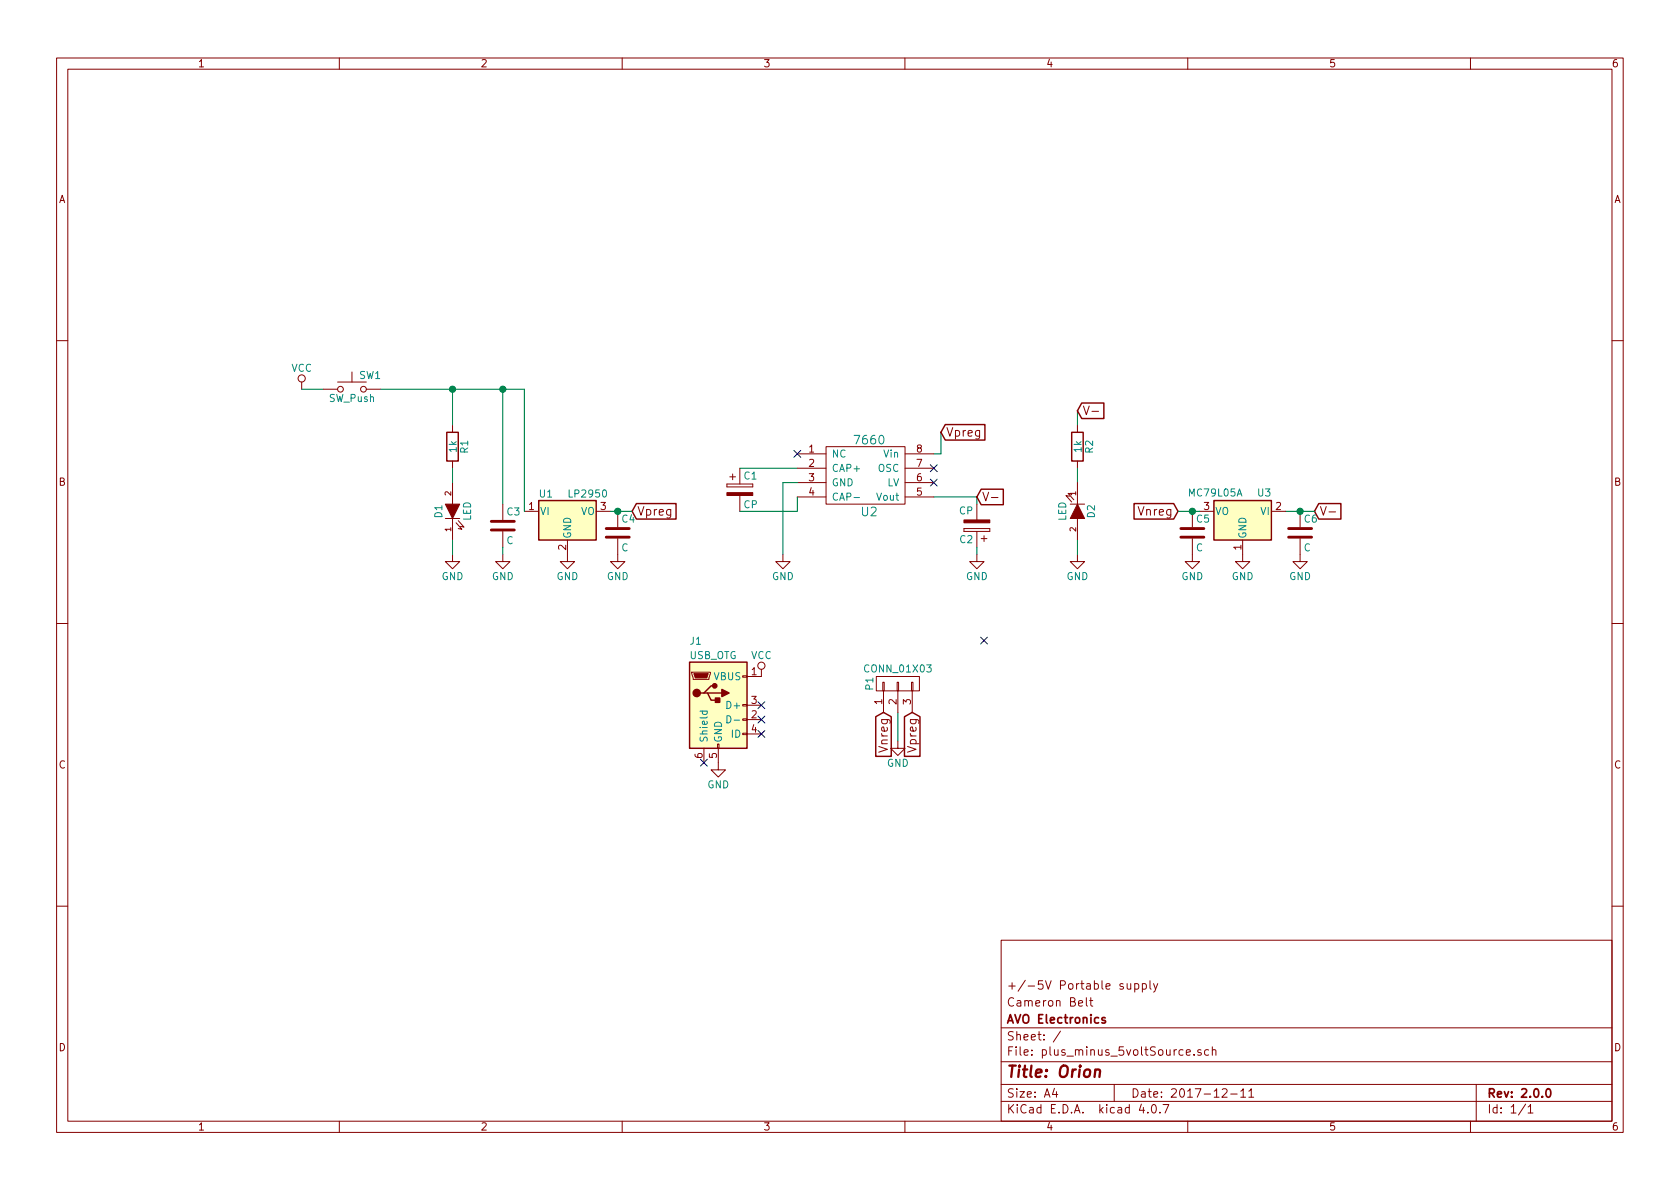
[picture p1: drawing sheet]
EESchema Schematic File Version 2
LIBS:plus_minus_5voltSource-rescue
LIBS:power
LIBS:device
LIBS:transistors
LIBS:conn
LIBS:linear
LIBS:regul
LIBS:74xx
LIBS:cmos4000
LIBS:adc-dac
LIBS:memory
LIBS:xilinx
LIBS:microcontrollers
LIBS:dsp
LIBS:microchip
LIBS:analog_switches
LIBS:motorola
LIBS:texas
LIBS:intel
LIBS:audio
LIBS:interface
LIBS:digital-audio
LIBS:philips
LIBS:display
LIBS:cypress
LIBS:siliconi
LIBS:opto
LIBS:atmel
LIBS:contrib
LIBS:valves
LIBS:Switch
LIBS:plus_minus_5voltSource-cache
EELAYER 25 0
EELAYER END
$Descr A4 11693 8268
encoding utf-8
Sheet 1 1
Title "Orion"
Date "2017-12-11"
Rev "2.0.0"
Comp "AVO Electronics"
Comment1 "Cameron Belt"
Comment2 "+/-5V Portable supply"
Comment3 ""
Comment4 ""
$EndDescr
$Comp
L CP C1
U 1 1
P 5150 3400
F 0 "C1" H 5175 3500 50  0000 L CNN
F 1 "CP" H 5175 3300 50  0000 L CNN
F 2 "Capacitors_ThroughHole:CP_Radial_D5.0mm_P2.50mm" H 5188 3250 30  0001 C CNN
F 3 "" H 5150 3400 60  0000 C CNN
	1    5150 3400
	1    0    0    -1  
$EndComp
$Comp
L CP C2
U 1 1
P 6800 3650
F 0 "C2" H 6825 3750 50  0000 L CNN
F 1 "CP" H 6825 3550 50  0000 L CNN
F 2 "Capacitors_ThroughHole:CP_Radial_D5.0mm_P2.50mm" H 6838 3500 30  0001 C CNN
F 3 "" H 6800 3650 60  0000 C CNN
	1    6800 3650
	-1   0    0    1   
$EndComp
$Comp
L 7660 U2
U 1 1
P 6050 3350
F 0 "U2" H 6050 3150 60  0000 C CNN
F 1 "7660" H 6050 3650 60  0000 C CNN
F 2 "Housings_DIP:DIP-8_W7.62mm" H 5750 3350 60  0001 C CNN
F 3 "" H 5750 3350 60  0000 C CNN
	1    6050 3350
	1    0    0    -1  
$EndComp
Wire Wire Line
	5550 3250 5150 3250
Wire Wire Line
	5550 3450 5550 3550
Wire Wire Line
	5550 3550 5150 3550
$Comp
L GND #PWR01
U 1 1
P 5450 3850
F 0 "#PWR01" H 5450 3600 50  0001 C CNN
F 1 "GND" H 5450 3700 50  0000 C CNN
F 2 "" H 5450 3850 60  0000 C CNN
F 3 "" H 5450 3850 60  0000 C CNN
	1    5450 3850
	1    0    0    -1  
$EndComp
Wire Wire Line
	5550 3350 5450 3350
Wire Wire Line
	5450 3350 5450 3850
Wire Wire Line
	6800 3500 6800 3450
Wire Wire Line
	6800 3450 6500 3450
$Comp
L GND #PWR02
U 1 1
P 6800 3850
F 0 "#PWR02" H 6800 3600 50  0001 C CNN
F 1 "GND" H 6800 3700 50  0000 C CNN
F 2 "" H 6800 3850 60  0000 C CNN
F 3 "" H 6800 3850 60  0000 C CNN
	1    6800 3850
	1    0    0    -1  
$EndComp
Wire Wire Line
	6550 3000 6550 3150
Wire Wire Line
	6550 3150 6500 3150
Wire Wire Line
	6800 3850 6800 3800
Text GLabel 6800 3450 2    60   Input ~ 0
V-
$Comp
L GND #PWR03
U 1 1
P 6250 5150
F 0 "#PWR03" H 6250 4900 50  0001 C CNN
F 1 "GND" H 6250 5000 50  0000 C CNN
F 2 "" H 6250 5150 60  0000 C CNN
F 3 "" H 6250 5150 60  0000 C CNN
	1    6250 5150
	1    0    0    -1  
$EndComp
Wire Wire Line
	6250 4950 6250 5150
$Comp
L LED-RESCUE-plus_minus_5voltSource D1
U 1 1
P 3150 3550
F 0 "D1" H 3150 3650 50  0000 C CNN
F 1 "LED" H 3150 3450 50  0000 C CNN
F 2 "LEDs:LED_D3.0mm" H 3150 3550 60  0001 C CNN
F 3 "" H 3150 3550 60  0000 C CNN
	1    3150 3550
	0    -1   -1   0   
$EndComp
$Comp
L R R1
U 1 1
P 3150 3100
F 0 "R1" V 3230 3100 50  0000 C CNN
F 1 "1k" V 3150 3100 50  0000 C CNN
F 2 "Resistors_ThroughHole:R_Axial_DIN0204_L3.6mm_D1.6mm_P5.08mm_Vertical" V 3080 3100 30  0001 C CNN
F 3 "" H 3150 3100 30  0000 C CNN
	1    3150 3100
	1    0    0    -1  
$EndComp
$Comp
L VCC #PWR04
U 1 1
P 2100 2700
F 0 "#PWR04" H 2100 2550 50  0001 C CNN
F 1 "VCC" H 2100 2850 50  0000 C CNN
F 2 "" H 2100 2700 60  0000 C CNN
F 3 "" H 2100 2700 60  0000 C CNN
	1    2100 2700
	1    0    0    -1  
$EndComp
$Comp
L GND #PWR05
U 1 1
P 3150 3850
F 0 "#PWR05" H 3150 3600 50  0001 C CNN
F 1 "GND" H 3150 3700 50  0000 C CNN
F 2 "" H 3150 3850 60  0000 C CNN
F 3 "" H 3150 3850 60  0000 C CNN
	1    3150 3850
	1    0    0    -1  
$EndComp
Wire Wire Line
	3150 2700 3150 2950
Wire Wire Line
	3150 3250 3150 3350
Wire Wire Line
	3150 3750 3150 3850
$Comp
L CONN_01X03 P1
U 1 1
P 6250 4750
F 0 "P1" H 6250 4950 50  0000 C CNN
F 1 "CONN_01X03" V 6350 4750 50  0000 C CNN
F 2 "Pin_Headers:Pin_Header_Angled_1x03_Pitch2.54mm" H 6250 4750 60  0001 C CNN
F 3 "" H 6250 4750 60  0000 C CNN
	1    6250 4750
	0    -1   -1   0   
$EndComp
$Comp
L R R2
U 1 1
P 7500 3100
F 0 "R2" V 7580 3100 50  0000 C CNN
F 1 "1k" V 7500 3100 50  0000 C CNN
F 2 "Resistors_ThroughHole:R_Axial_DIN0204_L3.6mm_D1.6mm_P5.08mm_Vertical" V 7430 3100 30  0001 C CNN
F 3 "" H 7500 3100 30  0000 C CNN
	1    7500 3100
	1    0    0    -1  
$EndComp
$Comp
L GND #PWR06
U 1 1
P 7500 3850
F 0 "#PWR06" H 7500 3600 50  0001 C CNN
F 1 "GND" H 7500 3700 50  0000 C CNN
F 2 "" H 7500 3850 60  0000 C CNN
F 3 "" H 7500 3850 60  0000 C CNN
	1    7500 3850
	1    0    0    -1  
$EndComp
Wire Wire Line
	7500 2850 7500 2950
Wire Wire Line
	7500 3250 7500 3350
Wire Wire Line
	7500 3750 7500 3850
$Comp
L LED-RESCUE-plus_minus_5voltSource D2
U 1 1
P 7500 3550
F 0 "D2" H 7500 3650 50  0000 C CNN
F 1 "LED" H 7500 3450 50  0000 C CNN
F 2 "LEDs:LED_D3.0mm" H 7500 3550 60  0001 C CNN
F 3 "" H 7500 3550 60  0000 C CNN
	1    7500 3550
	0    1    1    0   
$EndComp
$Comp
L SW_Push SW1
U 1 1
P 2450 2700
F 0 "SW1" H 2500 2800 50  0000 L CNN
F 1 "SW_Push" H 2450 2640 50  0000 C CNN
F 2 "Buttons_Switches_ThroughHole:SW_PUSH_6mm" H 2450 2900 50  0001 C CNN
F 3 "" H 2450 2900 50  0001 C CNN
	1    2450 2700
	1    0    0    -1  
$EndComp
Wire Wire Line
	2100 2700 2250 2700
Wire Wire Line
	2650 2700 3650 2700
$Comp
L LM79L05_TO92 U3
U 1 1
P 8650 3550
F 0 "U3" H 8500 3425 50  0000 C CNN
F 1 "MC79L05A" H 8650 3425 50  0000 L CNN
F 2 "TO_SOT_Packages_THT:TO-92_Inline_Narrow_Oval" H 8650 3350 50  0001 C CIN
F 3 "" H 8650 3550 50  0001 C CNN
	1    8650 3550
	-1   0    0    1   
$EndComp
$Comp
L GND #PWR07
U 1 1
P 8650 3850
F 0 "#PWR07" H 8650 3600 50  0001 C CNN
F 1 "GND" H 8650 3700 50  0000 C CNN
F 2 "" H 8650 3850 60  0000 C CNN
F 3 "" H 8650 3850 60  0000 C CNN
	1    8650 3850
	1    0    0    -1  
$EndComp
Text GLabel 9150 3550 2    60   Input ~ 0
V-
Text GLabel 8200 3550 0    60   Input ~ 0
Vnreg
Text GLabel 6150 4950 3    60   Input ~ 0
Vnreg
$Comp
L LM7805_TO220 U1
U 1 1
P 3950 3550
F 0 "U1" H 3800 3675 50  0000 C CNN
F 1 "LP2950" H 3950 3675 50  0000 L CNN
F 2 "TO_SOT_Packages_THT:TO-92_Inline_Narrow_Oval" H 3950 3775 50  0001 C CIN
F 3 "" H 3950 3500 50  0001 C CNN
	1    3950 3550
	1    0    0    -1  
$EndComp
Text GLabel 6350 4950 3    60   Input ~ 0
Vpreg
Text GLabel 4400 3550 2    60   Input ~ 0
Vpreg
Text GLabel 6550 3000 2    60   Input ~ 0
Vpreg
Text GLabel 7500 2850 2    60   Input ~ 0
V-
$Comp
L GND #PWR08
U 1 1
P 3950 3850
F 0 "#PWR08" H 3950 3600 50  0001 C CNN
F 1 "GND" H 3950 3700 50  0000 C CNN
F 2 "" H 3950 3850 60  0000 C CNN
F 3 "" H 3950 3850 60  0000 C CNN
	1    3950 3850
	1    0    0    -1  
$EndComp
Wire Wire Line
	3650 2700 3650 3550
Connection ~ 3150 2700
Wire Wire Line
	4250 3550 4400 3550
Wire Wire Line
	8950 3550 9150 3550
Wire Wire Line
	8200 3550 8350 3550
$Comp
L C C3
U 1 1
P 3500 3650
F 0 "C3" H 3525 3750 50  0000 L CNN
F 1 "C" H 3525 3550 50  0000 L CNN
F 2 "Capacitors_ThroughHole:C_Disc_D3.0mm_W2.0mm_P2.50mm" H 3538 3500 50  0001 C CNN
F 3 "" H 3500 3650 50  0001 C CNN
	1    3500 3650
	1    0    0    -1  
$EndComp
$Comp
L C C4
U 1 1
P 4300 3700
F 0 "C4" H 4325 3800 50  0000 L CNN
F 1 "C" H 4325 3600 50  0000 L CNN
F 2 "Capacitors_ThroughHole:C_Disc_D3.0mm_W2.0mm_P2.50mm" H 4338 3550 50  0001 C CNN
F 3 "" H 4300 3700 50  0001 C CNN
	1    4300 3700
	1    0    0    -1  
$EndComp
$Comp
L C C5
U 1 1
P 8300 3700
F 0 "C5" H 8325 3800 50  0000 L CNN
F 1 "C" H 8325 3600 50  0000 L CNN
F 2 "Capacitors_ThroughHole:C_Disc_D3.0mm_W2.0mm_P2.50mm" H 8338 3550 50  0001 C CNN
F 3 "" H 8300 3700 50  0001 C CNN
	1    8300 3700
	1    0    0    -1  
$EndComp
$Comp
L C C6
U 1 1
P 9050 3700
F 0 "C6" H 9075 3800 50  0000 L CNN
F 1 "C" H 9075 3600 50  0000 L CNN
F 2 "Capacitors_ThroughHole:C_Disc_D3.0mm_W2.0mm_P2.50mm" H 9088 3550 50  0001 C CNN
F 3 "" H 9050 3700 50  0001 C CNN
	1    9050 3700
	1    0    0    -1  
$EndComp
Connection ~ 9050 3550
Connection ~ 8300 3550
$Comp
L GND #PWR09
U 1 1
P 8300 3850
F 0 "#PWR09" H 8300 3600 50  0001 C CNN
F 1 "GND" H 8300 3700 50  0000 C CNN
F 2 "" H 8300 3850 60  0000 C CNN
F 3 "" H 8300 3850 60  0000 C CNN
	1    8300 3850
	1    0    0    -1  
$EndComp
$Comp
L GND #PWR010
U 1 1
P 9050 3850
F 0 "#PWR010" H 9050 3600 50  0001 C CNN
F 1 "GND" H 9050 3700 50  0000 C CNN
F 2 "" H 9050 3850 60  0000 C CNN
F 3 "" H 9050 3850 60  0000 C CNN
	1    9050 3850
	1    0    0    -1  
$EndComp
$Comp
L GND #PWR011
U 1 1
P 4300 3850
F 0 "#PWR011" H 4300 3600 50  0001 C CNN
F 1 "GND" H 4300 3700 50  0000 C CNN
F 2 "" H 4300 3850 60  0000 C CNN
F 3 "" H 4300 3850 60  0000 C CNN
	1    4300 3850
	1    0    0    -1  
$EndComp
$Comp
L GND #PWR012
U 1 1
P 3500 3850
F 0 "#PWR012" H 3500 3600 50  0001 C CNN
F 1 "GND" H 3500 3700 50  0000 C CNN
F 2 "" H 3500 3850 60  0000 C CNN
F 3 "" H 3500 3850 60  0000 C CNN
	1    3500 3850
	1    0    0    -1  
$EndComp
Wire Wire Line
	3500 3850 3500 3800
Connection ~ 4300 3550
Wire Wire Line
	3500 3500 3500 2700
Connection ~ 3500 2700
$Comp
L USB_OTG J1
U 1 1
P 5000 4900
F 0 "J1" H 4800 5350 50  0000 L CNN
F 1 "USB_OTG" H 4800 5250 50  0000 L CNN
F 2 "Connect:USB_Micro-B" H 5150 4850 50  0001 C CNN
F 3 "" H 5150 4850 50  0001 C CNN
	1    5000 4900
	1    0    0    -1  
$EndComp
$Comp
L GND #PWR013
U 1 1
P 5000 5300
F 0 "#PWR013" H 5000 5050 50  0001 C CNN
F 1 "GND" H 5000 5150 50  0000 C CNN
F 2 "" H 5000 5300 60  0000 C CNN
F 3 "" H 5000 5300 60  0000 C CNN
	1    5000 5300
	1    0    0    -1  
$EndComp
$Comp
L VCC #PWR014
U 1 1
P 5300 4700
F 0 "#PWR014" H 5300 4550 50  0001 C CNN
F 1 "VCC" H 5300 4850 50  0000 C CNN
F 2 "" H 5300 4700 60  0000 C CNN
F 3 "" H 5300 4700 60  0000 C CNN
	1    5300 4700
	1    0    0    -1  
$EndComp
NoConn ~ 5300 4900
NoConn ~ 5300 5000
NoConn ~ 5300 5100
NoConn ~ 4900 5300
NoConn ~ 6500 3250
NoConn ~ 6500 3350
NoConn ~ 5550 3150
NoConn ~ 6850 4450
$EndSCHEMATC
